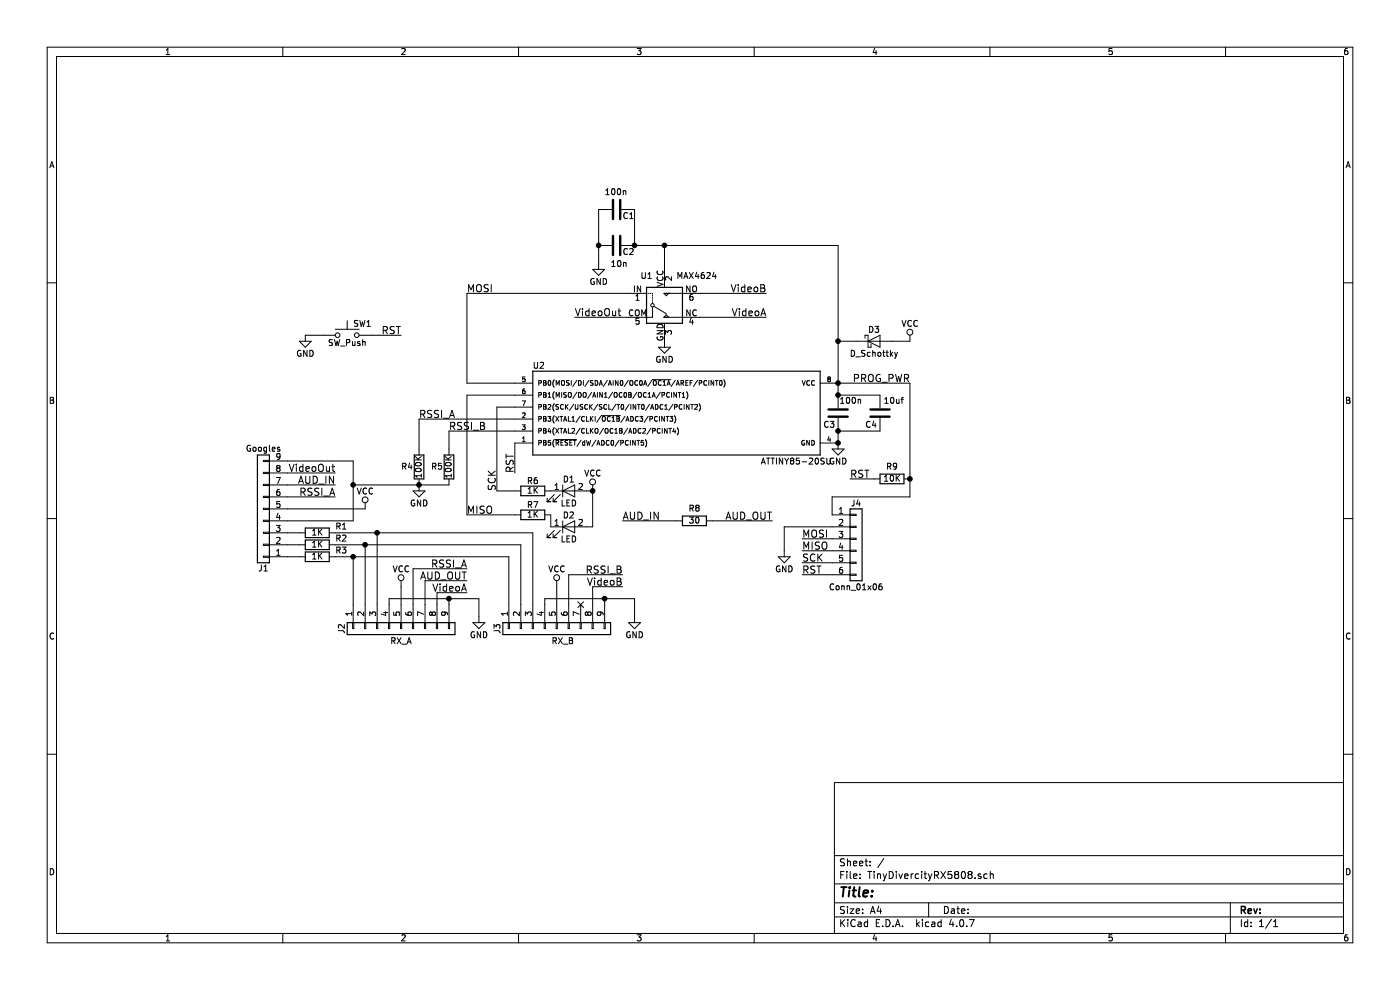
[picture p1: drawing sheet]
EESchema Schematic File Version 2
LIBS:power
LIBS:device
LIBS:switches
LIBS:relays
LIBS:motors
LIBS:transistors
LIBS:conn
LIBS:linear
LIBS:regul
LIBS:74xx
LIBS:cmos4000
LIBS:adc-dac
LIBS:memory
LIBS:xilinx
LIBS:microcontrollers
LIBS:dsp
LIBS:microchip
LIBS:analog_switches
LIBS:motorola
LIBS:texas
LIBS:intel
LIBS:audio
LIBS:interface
LIBS:digital-audio
LIBS:philips
LIBS:display
LIBS:cypress
LIBS:siliconi
LIBS:opto
LIBS:atmel
LIBS:contrib
LIBS:valves
LIBS:KiCadCustomLibraries
LIBS:TinyDivercityRX5808-cache
EELAYER 25 0
EELAYER END
$Descr A4 11693 8268
encoding utf-8
Sheet 1 1
Title ""
Date ""
Rev ""
Comp ""
Comment1 ""
Comment2 ""
Comment3 ""
Comment4 ""
$EndDescr
$Comp
L MAX4624/5 U1
U 1 1
P 5550 2550
F 0 "U1" H 5350 2800 50  0000 L CNN
F 1 "MAX4624" H 5650 2800 50  0000 L CNN
F 2 "TO_SOT_Packages_SMD:SOT-23-6" H 5550 2600 50  0001 C CNN
F 3 "" H 5550 2600 50  0001 C CNN
	1    5550 2550
	1    0    0    -1  
$EndComp
$Comp
L GND #PWR01
U 1 1
P 5550 2850
F 0 "#PWR01" H 5550 2600 50  0001 C CNN
F 1 "GND" H 5550 2700 50  0000 C CNN
F 2 "" H 5550 2850 50  0001 C CNN
F 3 "" H 5550 2850 50  0001 C CNN
	1    5550 2850
	1    0    0    -1  
$EndComp
$Comp
L GND #PWR02
U 1 1
P 7000 3700
F 0 "#PWR02" H 7000 3450 50  0001 C CNN
F 1 "GND" H 7000 3550 50  0000 C CNN
F 2 "" H 7000 3700 50  0001 C CNN
F 3 "" H 7000 3700 50  0001 C CNN
	1    7000 3700
	1    0    0    -1  
$EndComp
Text Label 2800 3950 2    60   ~ 0
VideoOut
Text Label 4800 2650 0    60   ~ 0
VideoOut
Text Label 3500 3500 0    60   ~ 0
RSSI_A
Text Label 3750 3600 0    60   ~ 0
RSSI_B
$Comp
L GND #PWR03
U 1 1
P 2550 2800
F 0 "#PWR03" H 2550 2550 50  0001 C CNN
F 1 "GND" H 2550 2650 50  0000 C CNN
F 2 "" H 2550 2800 50  0001 C CNN
F 3 "" H 2550 2800 50  0001 C CNN
	1    2550 2800
	1    0    0    -1  
$EndComp
$Comp
L VCC #PWR04
U 1 1
P 7600 2850
F 0 "#PWR04" H 7600 2700 50  0001 C CNN
F 1 "VCC" H 7600 3000 50  0000 C CNN
F 2 "" H 7600 2850 50  0001 C CNN
F 3 "" H 7600 2850 50  0001 C CNN
	1    7600 2850
	1    0    0    -1  
$EndComp
$Comp
L VCC #PWR05
U 1 1
P 3050 4250
F 0 "#PWR05" H 3050 4100 50  0001 C CNN
F 1 "VCC" H 3050 4400 50  0000 C CNN
F 2 "" H 3050 4250 50  0001 C CNN
F 3 "" H 3050 4250 50  0001 C CNN
	1    3050 4250
	1    0    0    -1  
$EndComp
$Comp
L C C2
U 1 1
P 5150 2050
F 0 "C2" V 5200 2100 50  0000 L CNN
F 1 "10n" V 5300 2000 50  0000 L CNN
F 2 "Capacitors_SMD:C_0603" H 5188 1900 50  0001 C CNN
F 3 "" H 5150 2050 50  0001 C CNN
	1    5150 2050
	0    1    1    0   
$EndComp
$Comp
L C C1
U 1 1
P 5150 1750
F 0 "C1" V 5200 1800 50  0000 L CNN
F 1 "100n" V 5000 1650 50  0000 L CNN
F 2 "Capacitors_SMD:C_0603" H 5188 1600 50  0001 C CNN
F 3 "" H 5150 1750 50  0001 C CNN
	1    5150 1750
	0    1    1    0   
$EndComp
$Comp
L C C3
U 1 1
P 7000 3450
F 0 "C3" H 7025 3550 50  0000 L CNN
F 1 "100n" H 6800 3350 50  0000 L CNN
F 2 "Capacitors_SMD:C_0603" H 7038 3300 50  0001 C CNN
F 3 "" H 7000 3450 50  0001 C CNN
	1    7000 3450
	-1   0    0    1   
$EndComp
$Comp
L C C4
U 1 1
P 7350 3450
F 0 "C4" H 7375 3550 50  0000 L CNN
F 1 "10uf" H 7150 3350 50  0000 L CNN
F 2 "Capacitors_SMD:C_0603" H 7388 3300 50  0001 C CNN
F 3 "" H 7350 3450 50  0001 C CNN
	1    7350 3450
	-1   0    0    1   
$EndComp
$Comp
L GND #PWR06
U 1 1
P 5000 2200
F 0 "#PWR06" H 5000 1950 50  0001 C CNN
F 1 "GND" H 5000 2050 50  0000 C CNN
F 2 "" H 5000 2200 50  0001 C CNN
F 3 "" H 5000 2200 50  0001 C CNN
	1    5000 2200
	1    0    0    -1  
$EndComp
$Comp
L LED D1
U 1 1
P 4750 4100
F 0 "D1" H 4750 4200 50  0000 C CNN
F 1 "LED" H 4750 4000 50  0000 C CNN
F 2 "LEDs:LED_0805" H 4750 4100 50  0001 C CNN
F 3 "" H 4750 4100 50  0001 C CNN
	1    4750 4100
	1    0    0    -1  
$EndComp
$Comp
L VCC #PWR07
U 1 1
P 4950 4100
F 0 "#PWR07" H 4950 3950 50  0001 C CNN
F 1 "VCC" H 4950 4250 50  0000 C CNN
F 2 "" H 4950 4100 50  0001 C CNN
F 3 "" H 4950 4100 50  0001 C CNN
	1    4950 4100
	1    0    0    -1  
$EndComp
$Comp
L R R6
U 1 1
P 4450 4100
F 0 "R6" V 4530 4100 50  0000 C CNN
F 1 "1K" V 4450 4100 50  0000 C CNN
F 2 "Resistors_SMD:R_0603" V 4380 4100 50  0001 C CNN
F 3 "" H 4450 4100 50  0001 C CNN
	1    4450 4100
	0    -1   -1   0   
$EndComp
$Comp
L R R5
U 1 1
P 3750 3900
F 0 "R5" H 3850 3900 50  0000 C CNN
F 1 "100K" V 3750 3900 50  0000 C CNN
F 2 "Resistors_SMD:R_0603" V 3680 3900 50  0001 C CNN
F 3 "" H 3750 3900 50  0001 C CNN
	1    3750 3900
	-1   0    0    1   
$EndComp
$Comp
L R R4
U 1 1
P 3500 3900
F 0 "R4" H 3600 3900 50  0000 C CNN
F 1 "100K" V 3500 3900 50  0000 C CNN
F 2 "Resistors_SMD:R_0603" V 3430 3900 50  0001 C CNN
F 3 "" H 3500 3900 50  0001 C CNN
	1    3500 3900
	-1   0    0    1   
$EndComp
$Comp
L GND #PWR08
U 1 1
P 3500 4050
F 0 "#PWR08" H 3500 3800 50  0001 C CNN
F 1 "GND" H 3500 3900 50  0000 C CNN
F 2 "" H 3500 4050 50  0001 C CNN
F 3 "" H 3500 4050 50  0001 C CNN
	1    3500 4050
	1    0    0    -1  
$EndComp
$Comp
L GND #PWR09
U 1 1
P 4000 5150
F 0 "#PWR09" H 4000 4900 50  0001 C CNN
F 1 "GND" H 4000 5000 50  0000 C CNN
F 2 "" H 4000 5150 50  0001 C CNN
F 3 "" H 4000 5150 50  0001 C CNN
	1    4000 5150
	1    0    0    -1  
$EndComp
$Comp
L GND #PWR010
U 1 1
P 5300 5150
F 0 "#PWR010" H 5300 4900 50  0001 C CNN
F 1 "GND" H 5300 5000 50  0000 C CNN
F 2 "" H 5300 5150 50  0001 C CNN
F 3 "" H 5300 5150 50  0001 C CNN
	1    5300 5150
	1    0    0    -1  
$EndComp
$Comp
L VCC #PWR011
U 1 1
P 3350 4900
F 0 "#PWR011" H 3350 4750 50  0001 C CNN
F 1 "VCC" H 3350 5050 50  0000 C CNN
F 2 "" H 3350 4900 50  0001 C CNN
F 3 "" H 3350 4900 50  0001 C CNN
	1    3350 4900
	1    0    0    -1  
$EndComp
$Comp
L VCC #PWR012
U 1 1
P 4650 4900
F 0 "#PWR012" H 4650 4750 50  0001 C CNN
F 1 "VCC" H 4650 5050 50  0000 C CNN
F 2 "" H 4650 4900 50  0001 C CNN
F 3 "" H 4650 4900 50  0001 C CNN
	1    4650 4900
	1    0    0    -1  
$EndComp
Text Label 3900 4750 2    60   ~ 0
RSSI_A
Text Label 5200 4800 2    60   ~ 0
RSSI_B
Text Label 3900 4950 2    60   ~ 0
VideoA
Text Label 5200 4900 2    60   ~ 0
VideoB
$Comp
L R R1
U 1 1
P 2650 4450
F 0 "R1" V 2700 4250 50  0000 C CNN
F 1 "1K" V 2650 4450 50  0000 C CNN
F 2 "Resistors_SMD:R_0603" V 2580 4450 50  0001 C CNN
F 3 "" H 2650 4450 50  0001 C CNN
	1    2650 4450
	0    -1   -1   0   
$EndComp
$Comp
L R R2
U 1 1
P 2650 4550
F 0 "R2" V 2700 4350 50  0000 C CNN
F 1 "1K" V 2650 4550 50  0000 C CNN
F 2 "Resistors_SMD:R_0603" V 2580 4550 50  0001 C CNN
F 3 "" H 2650 4550 50  0001 C CNN
	1    2650 4550
	0    -1   -1   0   
$EndComp
$Comp
L R R3
U 1 1
P 2650 4650
F 0 "R3" V 2700 4450 50  0000 C CNN
F 1 "1K" V 2650 4650 50  0000 C CNN
F 2 "Resistors_SMD:R_0603" V 2580 4650 50  0001 C CNN
F 3 "" H 2650 4650 50  0001 C CNN
	1    2650 4650
	0    -1   -1   0   
$EndComp
$Comp
L Conn_01x09 J1
U 1 1
P 2200 4250
F 0 "J1" H 2200 4750 50  0000 C CNN
F 1 "Googles" H 2200 3750 50  0000 C CNN
F 2 "Connectors_Molex:Molex_PicoBlade_53047-0910_09x1.25mm_Straight" H 2200 4250 50  0001 C CNN
F 3 "" H 2200 4250 50  0001 C CNN
	1    2200 4250
	-1   0    0    1   
$EndComp
Text Label 2800 4050 2    60   ~ 0
AUD_IN
Wire Wire Line
	4300 3200 3900 3200
Wire Wire Line
	2550 2800 2700 2800
Wire Wire Line
	3750 3600 4300 3600
Wire Wire Line
	5300 2050 7000 2050
Wire Wire Line
	5550 2050 5550 2250
Connection ~ 5300 2050
Wire Wire Line
	5000 1750 5000 2200
Connection ~ 5000 2050
Wire Wire Line
	7000 2050 7000 3300
Wire Wire Line
	7000 3300 7350 3300
Wire Wire Line
	7350 3600 7000 3600
Wire Wire Line
	7000 3600 7000 3700
Connection ~ 7000 3200
Connection ~ 7000 3300
Connection ~ 7000 3600
Connection ~ 7000 3700
Wire Wire Line
	4150 4100 4300 4100
Wire Wire Line
	4900 4100 4950 4100
Wire Wire Line
	2950 5050 2950 4650
Wire Wire Line
	2800 4650 4250 4650
Wire Wire Line
	4250 4650 4250 5050
Wire Wire Line
	3050 4550 3050 5050
Wire Wire Line
	4350 4550 4350 5050
Wire Wire Line
	3350 5050 3350 4900
Wire Wire Line
	4650 5050 4650 4900
Wire Wire Line
	3450 5050 3450 4750
Wire Wire Line
	3450 4750 3900 4750
Wire Wire Line
	4750 5050 4750 4800
Wire Wire Line
	4750 4800 5200 4800
Wire Wire Line
	3650 5050 3650 4950
Wire Wire Line
	3650 4950 3900 4950
Wire Wire Line
	4950 5050 4950 4900
Wire Wire Line
	4950 4900 5200 4900
Wire Wire Line
	2500 4450 2400 4450
Wire Wire Line
	2400 4550 2500 4550
Wire Wire Line
	2500 4650 2400 4650
Connection ~ 2950 4650
Wire Wire Line
	2800 4550 4350 4550
Wire Wire Line
	2800 4450 4450 4450
Wire Wire Line
	2400 4250 3050 4250
Wire Wire Line
	2400 4050 2800 4050
Wire Wire Line
	3750 3600 3750 3750
Wire Wire Line
	2950 4050 3750 4050
Connection ~ 3500 4050
Wire Wire Line
	2950 4350 2400 4350
Wire Wire Line
	2950 3850 2950 4350
Wire Wire Line
	2400 3950 2800 3950
Wire Wire Line
	2400 3850 2950 3850
Connection ~ 2950 4050
$Comp
L Conn_01x09 J2
U 1 1
P 3350 5250
F 0 "J2" H 3350 5750 50  0000 C CNN
F 1 "RX_A" V 3450 5250 50  0000 C CNN
F 2 "Connectors_Molex:Molex_PicoBlade_53048-0910_09x1.25mm_Angled" H 3350 5250 50  0001 C CNN
F 3 "" H 3350 5250 50  0001 C CNN
	1    3350 5250
	0    -1   1    0   
$EndComp
$Comp
L Conn_01x09 J3
U 1 1
P 4650 5250
F 0 "J3" H 4650 5750 50  0000 C CNN
F 1 "RX_B" V 4750 5200 50  0000 C CNN
F 2 "Connectors_Molex:Molex_PicoBlade_53048-0910_09x1.25mm_Angled" H 4650 5250 50  0001 C CNN
F 3 "" H 4650 5250 50  0001 C CNN
	1    4650 5250
	0    -1   1    0   
$EndComp
Wire Wire Line
	3550 5050 3550 4850
Wire Wire Line
	3550 4850 3900 4850
Text Label 3900 4850 2    60   ~ 0
AUD_OUT
Wire Wire Line
	3250 5000 4000 5000
Connection ~ 3750 5000
$Comp
L R R8
U 1 1
P 5800 4350
F 0 "R8" V 5900 4350 50  0000 C CNN
F 1 "30" V 5800 4350 50  0000 C CNN
F 2 "Resistors_SMD:R_0603" V 5730 4350 50  0001 C CNN
F 3 "" H 5800 4350 50  0001 C CNN
	1    5800 4350
	0    -1   -1   0   
$EndComp
Wire Wire Line
	5650 4350 5200 4350
Wire Wire Line
	5950 4350 6450 4350
Text Label 6450 4350 2    60   ~ 0
AUD_OUT
Text Label 5200 4350 0    60   ~ 0
AUD_IN
Wire Wire Line
	5300 5000 5300 5150
Wire Wire Line
	4000 5000 4000 5150
Wire Wire Line
	3750 5050 3750 5000
Wire Wire Line
	3250 5050 3250 5000
Wire Wire Line
	4550 5050 4550 5000
Wire Wire Line
	4550 5000 5300 5000
Wire Wire Line
	5050 5000 5050 5050
Connection ~ 5050 5000
NoConn ~ 4850 5050
Wire Wire Line
	3150 4450 3150 5050
Connection ~ 3150 4450
Connection ~ 3050 4550
Text Label 3900 2450 0    60   ~ 0
MOSI
Text Label 6700 4500 0    60   ~ 0
MOSI
Wire Wire Line
	4300 3700 4300 3950
Text Label 4300 3950 1    60   ~ 0
RST
Wire Wire Line
	6950 4600 6700 4600
Text Label 6700 4800 0    60   ~ 0
RST
Wire Wire Line
	6950 4700 6700 4700
Text Label 6700 4700 0    60   ~ 0
SCK
Wire Wire Line
	6950 4800 6700 4800
Text Label 6700 4600 0    60   ~ 0
MISO
Wire Wire Line
	3100 2800 3350 2800
Text Label 3350 2800 2    60   ~ 0
RST
$Comp
L LED D2
U 1 1
P 4750 4400
F 0 "D2" H 4750 4500 50  0000 C CNN
F 1 "LED" H 4750 4300 50  0000 C CNN
F 2 "LEDs:LED_0805" H 4750 4400 50  0001 C CNN
F 3 "" H 4750 4400 50  0001 C CNN
	1    4750 4400
	1    0    0    -1  
$EndComp
Wire Wire Line
	4450 4450 4450 5050
Wire Wire Line
	4950 4100 4950 4400
Wire Wire Line
	4950 4400 4900 4400
Connection ~ 4950 4100
$Comp
L R R7
U 1 1
P 4450 4300
F 0 "R7" V 4530 4300 50  0000 C CNN
F 1 "1K" V 4450 4300 50  0000 C CNN
F 2 "Resistors_SMD:R_0603" V 4380 4300 50  0001 C CNN
F 3 "" H 4450 4300 50  0001 C CNN
	1    4450 4300
	0    -1   -1   0   
$EndComp
Wire Wire Line
	4600 4300 4600 4400
Wire Wire Line
	4300 4300 3900 4300
Text Label 3900 4300 0    60   ~ 0
MISO
Wire Wire Line
	7000 3200 7600 3200
Wire Wire Line
	7600 3200 7600 4150
Wire Wire Line
	7000 2850 7150 2850
Connection ~ 5550 2050
Connection ~ 7000 2850
Wire Wire Line
	5300 1750 5300 2050
$Comp
L R R9
U 1 1
P 7450 4000
F 0 "R9" V 7550 4000 50  0000 C CNN
F 1 "10K" V 7450 4000 50  0000 C CNN
F 2 "Resistors_SMD:R_0603" V 7380 4000 50  0001 C CNN
F 3 "" H 7450 4000 50  0001 C CNN
	1    7450 4000
	0    -1   -1   0   
$EndComp
Wire Wire Line
	7300 4000 7100 4000
Text Label 7100 4000 0    60   ~ 0
RST
Connection ~ 7600 4000
Wire Wire Line
	5850 2450 6400 2450
Text Label 6400 2450 2    60   ~ 0
VideoB
Text Label 6400 2650 2    60   ~ 0
VideoA
Wire Wire Line
	5850 2650 6400 2650
$Comp
L D_Schottky D3
U 1 1
P 7300 2850
F 0 "D3" H 7300 2950 50  0000 C CNN
F 1 "D_Schottky" H 7300 2750 50  0000 C CNN
F 2 "Diodes_SMD:D_SOD-523" H 7300 2850 50  0001 C CNN
F 3 "" H 7300 2850 50  0001 C CNN
	1    7300 2850
	1    0    0    -1  
$EndComp
Wire Wire Line
	7450 2850 7600 2850
Wire Wire Line
	5250 2650 4800 2650
Wire Wire Line
	3900 3200 3900 2450
Wire Wire Line
	3500 3750 3500 3500
Wire Wire Line
	3500 3500 4300 3500
Wire Wire Line
	4150 4100 4150 3400
Wire Wire Line
	4150 3400 4300 3400
Text Label 4150 4100 1    60   ~ 0
SCK
Text Label 7600 3200 2    60   ~ 0
PROG_PWR
Wire Wire Line
	3900 4300 3900 3300
Wire Wire Line
	3900 3300 4300 3300
Wire Wire Line
	2400 4150 2800 4150
Text Label 2800 4150 2    60   ~ 0
RSSI_A
Wire Wire Line
	3900 2450 5250 2450
$Comp
L Conn_01x06 J4
U 1 1
P 7150 4500
F 0 "J4" H 7150 4800 50  0000 C CNN
F 1 "Conn_01x06" H 7150 4100 50  0000 C CNN
F 2 "KiCadCustomLibs:Pads_prog_6pin1.25mm" H 7150 4500 50  0001 C CNN
F 3 "" H 7150 4500 50  0001 C CNN
	1    7150 4500
	1    0    0    -1  
$EndComp
Wire Wire Line
	7600 4150 6950 4150
Wire Wire Line
	6950 4150 6950 4300
$Comp
L GND #PWR013
U 1 1
P 6550 4600
F 0 "#PWR013" H 6550 4350 50  0001 C CNN
F 1 "GND" H 6550 4450 50  0000 C CNN
F 2 "" H 6550 4600 50  0001 C CNN
F 3 "" H 6550 4600 50  0001 C CNN
	1    6550 4600
	1    0    0    -1  
$EndComp
$Comp
L SW_Push SW1
U 1 1
P 2900 2800
F 0 "SW1" H 2950 2900 50  0000 L CNN
F 1 "SW_Push" H 2900 2740 50  0000 C CNN
F 2 "KiCadCustomLibs:Button_TS-018" H 2900 3000 50  0001 C CNN
F 3 "" H 2900 3000 50  0001 C CNN
	1    2900 2800
	1    0    0    -1  
$EndComp
$Comp
L ATTINY85-20SU U2
U 1 1
P 5650 3450
F 0 "U2" H 4500 3850 50  0000 C CNN
F 1 "ATTINY85-20SU" H 6650 3050 50  0000 C CNN
F 2 "Housings_SOIC:SOIJ-8_5.3x5.3mm_Pitch1.27mm" H 6600 3450 50  0001 C CIN
F 3 "" H 5650 3450 50  0001 C CNN
	1    5650 3450
	1    0    0    -1  
$EndComp
Wire Wire Line
	6950 4500 6700 4500
Wire Wire Line
	6550 4600 6550 4400
Wire Wire Line
	6550 4400 6950 4400
$EndSCHEMATC
